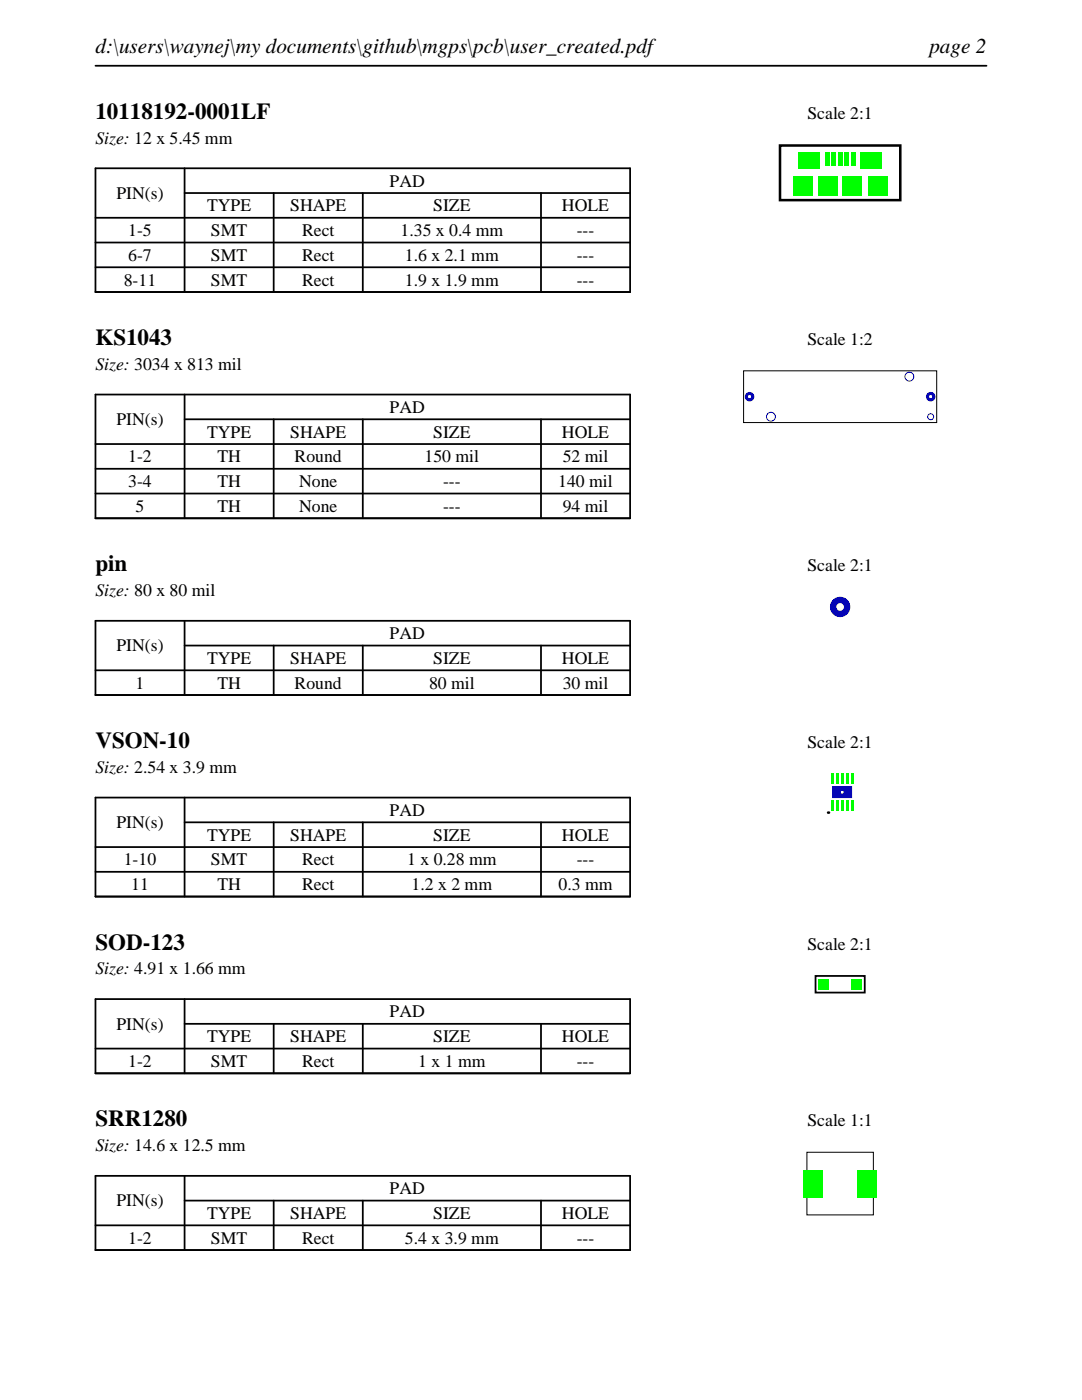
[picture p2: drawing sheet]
<svg xmlns="http://www.w3.org/2000/svg" width="216mm" height="279mm" viewBox="0 0 216 279" stroke-linecap="round" stroke-linejoin="round" font-family="sans-serif">
<path d="M19 13.1h177.8M19 33.6h106.7v24.7h-106.7zM36.8 38.5h88.9M36.8 33.6v24.7M54.6 38.5v19.8M72.4 38.5v19.8M107.9 38.5v19.8M19 43.5h106.7M19 48.4h106.7M19 53.3h106.7" fill="none" stroke="#000" stroke-width=".35"/>
<path d="M155.6 29h24v10.9h-24z" fill="none" stroke="#000" stroke-width=".51"/>
<g fill="#0f0">
<path d="M164.6 30.3h.8v2.7h-.8z"/>
<path d="M165.9 30.3h.8v2.7h-.8z"/>
<path d="M167.2 30.3h.8v2.7h-.8z"/>
<path d="M168.5 30.3h.8v2.7h-.8z"/>
<path d="M169.8 30.3h.8v2.7h-.8z"/>
<path d="M159.3 30.3h4.2v3.2h-4.2z"/>
<path d="M171.7 30.3h4.2v3.2h-4.2z"/>
<path d="M158.2 35.1h3.8v3.8h-3.8z"/>
<path d="M168.1 35.1h3.8v3.8h-3.8z"/>
<path d="M163.3 35.1h3.8v3.8h-3.8z"/>
<path d="M173.2 35.1h3.8v3.8h-3.8z"/>
</g>
<path d="M19 78.7h106.7v24.7h-106.7zM36.8 78.7v24.7M19 88.6h106.7M19 93.6h106.7M19 98.5h106.7M36.8 83.7h88.9M54.6 83.7v19.7M72.4 83.7v19.7M107.9 83.7v19.7" fill="none" stroke="#000" stroke-width=".35"/>
<path d="M148.4 74h38.5v10.3h-38.5z" fill="none" stroke="#000" stroke-width=".2"/>
<g fill="#00f">
<path d="M148.6 79.2a.95 .95 0 0 0 1.9 0 .95 .95 0 0 0-1.9 0zM149.2 79.2a.35 .35 0 0 1 .7 0 .35 .35 0 0 1-.7 0z"/>
<path d="M184.8 79.2a.95 .95 0 0 0 1.9 0 .95 .95 0 0 0-1.9 0zM185.4 79.2a.33 .33 0 0 1 .6 0 .33 .33 0 0 1-.6 0z"/>
</g>
<g fill="none" stroke="#00f" stroke-width=".2">
<circle cx="181.5" cy="75.2" r=".89"/>
<circle cx="153.8" cy="83.2" r=".89"/>
<circle cx="185.7" cy="83.2" r=".6"/>
</g>
<path d="M19 123.9h106.7v14.8h-106.7zM19 133.8h106.7M36.8 128.8h88.9M36.8 123.9v14.8M54.6 128.8v9.9M72.4 128.8v9.9M107.9 128.8v9.9" fill="none" stroke="#000" stroke-width=".35"/>
<path d="M165.6 121.1a2.05 2.05 0 0 0 4.1 0 2.05 2.05 0 0 0-4.1 0zM166.9 121.1a.76 .76 0 0 1 1.5 0 .76 .76 0 0 1-1.5 0z" fill="#00f"/>
<path d="M19 159.2h106.7v19.7h-106.7zM36.8 159.2v19.7M19 169.1h106.7M19 174h106.7M36.8 164.1h88.9M54.6 164.1v14.8M72.4 164.1v14.8M107.9 164.1v14.8" fill="none" stroke="#000" stroke-width=".35"/>
<circle cx="165.2" cy="162.2" r=".25" fill="#000"/>
<g fill="#0f0">
<path d="M165.7 159.8h.6v2h-.6z"/>
<path d="M166.7 159.8h.6v2h-.6z"/>
<path d="M167.7 159.8h.6v2h-.6z"/>
<path d="M168.7 159.8h.6v2h-.6z"/>
<path d="M169.7 159.8h.6v2h-.6z"/>
<path d="M169.7 154.4h.6v2h-.6z"/>
<path d="M168.7 154.4h.6v2h-.6z"/>
<path d="M167.7 154.4h.6v2h-.6z"/>
<path d="M166.7 154.4h.6v2h-.6z"/>
<path d="M165.7 154.4h.6v2h-.6z"/>
</g>
<path d="M166 156.9v2.4h4v-2.4zM167.7 158.1a.3 .3 0 0 1 .6 0 .3 .3 0 0 1-.6 0z" fill="#00f"/>
<path d="M19 199.4h106.7v14.8h-106.7zM36.8 199.4v14.8M19 209.3h106.7M36.8 204.3h88.9M54.6 204.3v9.9M72.4 204.3v9.9M107.9 204.3v9.9" fill="none" stroke="#000" stroke-width=".35"/>
<path d="M162.7 194.8h9.9v3.3h-9.9z" fill="none" stroke="#000" stroke-width=".36"/>
<g fill="#0f0">
<path d="M163.4 195.4h2v2h-2z"/>
<path d="M169.9 195.4h2v2h-2z"/>
</g>
<path d="M19 234.7h106.7v14.8h-106.7zM36.8 239.6h88.9M36.8 234.7v14.8M54.6 239.6v9.9M72.4 239.6v9.9M107.9 239.6v9.9M19 244.5h106.7" fill="none" stroke="#000" stroke-width=".35"/>
<path d="M161 230h13.3v12.5h-13.3z" fill="none" stroke="#000" stroke-width=".2"/>
<g fill="#0f0">
<path d="M160.3 233.5h3.9v5.4h-3.9z"/>
<path d="M171 233.5h3.9v5.4h-3.9z"/>
</g>
<g font-size="4.6">
<text x="19" y="23.7">10118192-0001LF</text>
<text x="19" y="68.9">KS1043</text>
<text x="19" y="114">pin</text>
<text x="19" y="149.3">VSON-10</text>
<text x="19" y="189.5">SOD-123</text>
<text x="19" y="224.8">SRR1280</text>
</g>
<g font-size="4.2">
<text x="19" y="10.6">d:\users\waynej\my documents\github\mgps\pcb\user_created.pdf</text>
<text x="185.4" y="10.6">page 2</text>
</g>
<g font-size="3.5">
<text x="161.1" y="23.7">Scale 2:1</text>
<text x="19" y="28.6">Size: 12 x 5.45 mm</text>
<text x="23.2" y="39.7">PIN(s)</text>
<text x="77.8" y="37.3">PAD</text>
<text x="25.6" y="47.1">1-5</text>
<text x="41.3" y="42.2">TYPE</text>
<text x="42.1" y="47.1">SMT</text>
<text x="57.9" y="42.2">SHAPE</text>
<text x="60.3" y="47.1">Rect</text>
<text x="79.9" y="47.1">1.35 x 0.4 mm</text>
<text x="86.4" y="42.2">SIZE</text>
<text x="112.1" y="42.2">HOLE</text>
<text x="115.1" y="47.1">---</text>
<text x="25.6" y="52.1">6-7</text>
<text x="42.1" y="52.1">SMT</text>
<text x="60.3" y="52.1">Rect</text>
<text x="80.8" y="52.1">1.6 x 2.1 mm</text>
<text x="115.1" y="52.1">---</text>
<text x="24.7" y="57">8-11</text>
<text x="42.1" y="57">SMT</text>
<text x="60.3" y="57">Rect</text>
<text x="80.8" y="57">1.9 x 1.9 mm</text>
<text x="115.1" y="57">---</text>
<text x="161.1" y="68.9">Scale 1:2</text>
<text x="19" y="73.8">Size: 3034 x 813 mil</text>
<text x="77.8" y="82.4">PAD</text>
<text x="23.2" y="84.8">PIN(s)</text>
<text x="41.3" y="87.3">TYPE</text>
<text x="57.9" y="87.3">SHAPE</text>
<text x="86.4" y="87.3">SIZE</text>
<text x="112.1" y="87.3">HOLE</text>
<text x="25.6" y="92.3">1-2</text>
<text x="43.4" y="92.3">TH</text>
<text x="58.8" y="92.3">Round</text>
<text x="84.7" y="92.3">150 mil</text>
<text x="112.3" y="92.3">52 mil</text>
<text x="25.6" y="97.2">3-4</text>
<text x="43.4" y="97.2">TH</text>
<text x="59.7" y="97.2">None</text>
<text x="88.4" y="97.2">---</text>
<text x="111.4" y="97.2">140 mil</text>
<text x="27.1" y="102.2">5</text>
<text x="43.4" y="102.2">TH</text>
<text x="59.7" y="102.2">None</text>
<text x="88.4" y="102.2">---</text>
<text x="112.3" y="102.2">94 mil</text>
<text x="19" y="119">Size: 80 x 80 mil</text>
<text x="161.1" y="114">Scale 2:1</text>
<text x="23.2" y="130">PIN(s)</text>
<text x="77.8" y="127.6">PAD</text>
<text x="27.1" y="137.4">1</text>
<text x="41.3" y="132.5">TYPE</text>
<text x="43.4" y="137.4">TH</text>
<text x="57.9" y="132.5">SHAPE</text>
<text x="58.8" y="137.4">Round</text>
<text x="85.6" y="137.4">80 mil</text>
<text x="86.4" y="132.5">SIZE</text>
<text x="112.1" y="132.5">HOLE</text>
<text x="112.3" y="137.4">30 mil</text>
<text x="161.1" y="149.3">Scale 2:1</text>
<text x="19" y="154.2">Size: 2.54 x 3.9 mm</text>
<text x="23.2" y="165.3">PIN(s)</text>
<text x="41.3" y="167.8">TYPE</text>
<text x="57.9" y="167.8">SHAPE</text>
<text x="77.8" y="162.8">PAD</text>
<text x="86.4" y="167.8">SIZE</text>
<text x="112.1" y="167.8">HOLE</text>
<text x="24.7" y="172.7">1-10</text>
<text x="42.1" y="172.7">SMT</text>
<text x="60.3" y="172.7">Rect</text>
<text x="81.3" y="172.7">1 x 0.28 mm</text>
<text x="115.1" y="172.7">---</text>
<text x="26.2" y="177.7">11</text>
<text x="43.4" y="177.7">TH</text>
<text x="60.3" y="177.7">Rect</text>
<text x="82.1" y="177.7">1.2 x 2 mm</text>
<text x="111.4" y="177.7">0.3 mm</text>
<text x="161.1" y="189.5">Scale 2:1</text>
<text x="19" y="194.5">Size: 4.91 x 1.66 mm</text>
<text x="77.8" y="203.1">PAD</text>
<text x="23.2" y="205.5">PIN(s)</text>
<text x="41.3" y="208">TYPE</text>
<text x="57.9" y="208">SHAPE</text>
<text x="86.4" y="208">SIZE</text>
<text x="112.1" y="208">HOLE</text>
<text x="25.6" y="212.9">1-2</text>
<text x="42.1" y="212.9">SMT</text>
<text x="60.3" y="212.9">Rect</text>
<text x="83.5" y="212.9">1 x 1 mm</text>
<text x="115.1" y="212.9">---</text>
<text x="161.1" y="224.8">Scale 1:1</text>
<text x="19" y="229.7">Size: 14.6 x 12.5 mm</text>
<text x="77.8" y="238.3">PAD</text>
<text x="23.2" y="240.8">PIN(s)</text>
<text x="41.3" y="243.3">TYPE</text>
<text x="57.9" y="243.3">SHAPE</text>
<text x="86.4" y="243.3">SIZE</text>
<text x="112.1" y="243.3">HOLE</text>
<text x="25.6" y="248.2">1-2</text>
<text x="42.1" y="248.2">SMT</text>
<text x="60.3" y="248.2">Rect</text>
<text x="80.8" y="248.2">5.4 x 3.9 mm</text>
<text x="115.1" y="248.2">---</text>
</g>
</svg>
